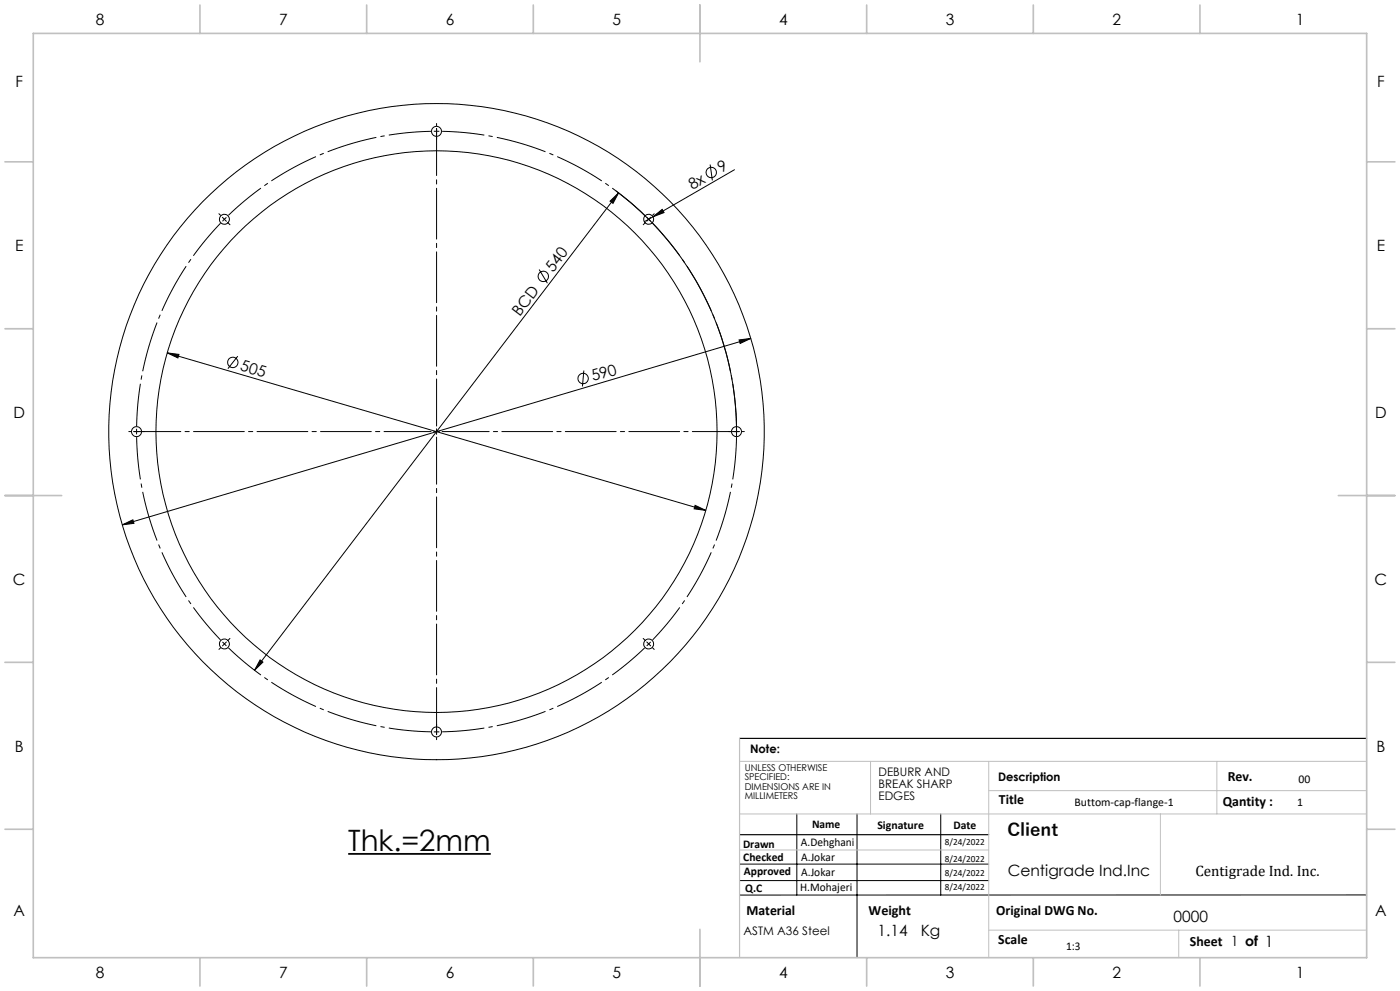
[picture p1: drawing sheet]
<svg xmlns="http://www.w3.org/2000/svg" width="420mm" height="297mm" viewBox="0 0 420 297" stroke-linecap="round" stroke-linejoin="round" font-family="sans-serif">
<g fill="none" stroke="#000" stroke-width=".3">
<path d="M184.8 57.2a90.2 90.2 0 0 1 36.1 73.5M185.6 57.8l-109.3 143.1M213 49.3l.7 4.8M220.3 50.9l-24.4 14.1M66.7 65.1l1.2 1.2M67.9 65.1l-1.2 1.2M183 60.3l2.6-2.5-1.7 3.2zM195.9 65l2.7-2.2 .6 .9zM195.9 65l-2.6 1.5M161.7 80.8l2.5 4.1M50.2 105.8l161.5 47.2M50.2 105.8l3.5 .4-.3 1.1z"/>
<path d="M71.3 106.7l-2.9 3.8M175.2 111.1l-.5 4.7M221.7 101.9l3.5-.5-3.2 1.5zM225.2 101.4l-188.5 55.9M36.7 157.3l3.2-1.5 .3 1zM208.5 151.4l3.2 1.6-3.5-.5zM78 197.8l.9 .6-2.6 2.5zM221.9 259h74.7M239 243.9v24.3M257.1 243.9v43.1M282.2 243.9v24.3M221.9 263.9h74.7"/>
<path d="M410 268.2h-188.1"/>
<circle cx="131" cy="39.4" r="1.5"/>
<circle cx="213.4" cy="51.7" r="1.56"/>
<circle cx="67.3" cy="65.7" r="1.5"/>
<circle cx="194.6" cy="65.7" r="1.5"/>
<circle cx="163" cy="82.8" r="1.55"/>
<circle cx="69.8" cy="108.6" r="1.55"/>
<circle cx="174.9" cy="113.4" r="1.56"/>
<circle cx="40.9" cy="129.3" r="1.5"/>
<circle cx="130.9" cy="129.4" r="98.3"/>
<circle cx="131" cy="129.4" r="84.2"/>
<circle cx="221" cy="129.4" r="1.5"/>
<circle cx="67.3" cy="193" r="1.5"/>
<circle cx="194.6" cy="193" r="1.5"/>
<circle cx="130.9" cy="219.4" r="1.5"/>
</g>
<path d="M104.5 255.9h42.7" fill="none" stroke="#000" stroke-width=".53"/>
<g fill="none" stroke="#000" stroke-width=".3" stroke-dasharray="15.2 1.3 1.3 1.3" stroke-linecap="butt">
<path d="M131 39.3h-.9M131 39.3h.8M194.6 65.7l-.6-.6M194.6 65.7l.6 .6M41 129.3v.9M41 129.3v-.8M221 129.3v-.8M221 129.3v.9M67.3 193l.6 .6M67.3 193l-.6-.6M194.6 193l.6-.6M194.6 193l-.6 .6"/>
<path d="M131 219.3h.8M131 219.3h-.9"/>
</g>
<path d="M129.3 39.4a90 90 0 0 0-60.8 25.1M66.2 66.9a90 90 0 0 0-25.2 60.8M193.4 64.5a90 90 0 0 0-60.8-25.1M41 131a90 90 0 0 0 25.2 60.8M221 127.7a90 90 0 0 0-25.2-60.8M68.5 194.1a90 90 0 0 0 60.8 25.2M195.8 191.8a90 90 0 0 0 25.2-60.8M132.6 219.3a90 90 0 0 0 60.8-25.2" fill="none" stroke="#000" stroke-width=".3" stroke-dasharray="15.2 1.3 1.3 1.3" stroke-dashoffset="2.5" stroke-linecap="butt"/>
<g fill="none" stroke="#000" stroke-width=".3" stroke-dasharray="15.2 1.3 1.3 1.3">
<path d="M131 39.3v-.8M131 39.3v.9M131 37.7v-.7M131 41v.7M66.2 64.5l-.5-.4M68.5 66.9l.5 .5M193.4 66.9l-.4 .5M194.6 65.7l.6-.6M194.6 65.7l-.6 .6M195.8 64.5l.5-.4M39.3 129.3h-.7M41 129.3h-.9"/>
<path d="M41 129.3h.8M42.6 129.3h.7M131 129.3v-.8M131 129.3h-.9M131 129.3v.9M131 129.3h.8M219.3 129.3h-.7M221 129.3h.8M221 129.3h-.9M222.6 129.3h.7M66.2 194.2l-.5 .4M67.3 193l-.6 .6"/>
<path d="M67.3 193l.6-.6M68.5 191.8l.5-.5M193.4 191.8l-.4-.5M194.6 193l.6 .6M194.6 193l-.6-.6M195.8 194.2l.5 .4M131 219.3v.9M131 219.3v-.8M131 217.7v-.7M131 221v.7"/>
</g>
<path d="M129.3 129.3h-89.2M131 127.7v-89.2M131 131v89.2M132.6 129.3h89.2" fill="none" stroke="#000" stroke-width=".3" stroke-dasharray="15.2 1.3 1.3 1.3" stroke-dashoffset="1.1"/>
<path d="M221.9 221.3h188.1M221.9 250.2h74.7" fill="none" stroke="#000" stroke-width=".35"/>
<path d="M221.9 228.2h188.1M261.2 228.2v15.7M296.6 228.2v58.8M296.6 237h113.4M365.1 228.2v15.7M221.9 243.9h188.1M221.9 254.7h74.7M348.1 243.9v24.3M296.6 278.8h113.4M353.6 278.8v8.2" fill="none" stroke="#c0c0c0" stroke-width=".3"/>
<path d="M221.9 221.3v65.7" fill="none" stroke="#c0c0c0" stroke-width=".35"/>
<g fill="none" stroke="#c0c0c0" stroke-width=".5">
<path d="M10 10h400v277h-400zM60 1.5v8.5M110 1.5v8.5M160 1.5v8.5M210 1.5v17M260 1.5v8.5M310 1.5v8.5M360 1.5v8.5M1.5 48.5h8.5M410 48.5h8.5M1.5 98.5h8.5M410 98.5h8.5"/>
<path d="M1.5 148.5h17M401.5 148.5h17M1.5 198.5h8.5M410 198.5h8.5M1.5 248.5h8.5M410 248.5h8.5M210 278.5v17M60 287v8.5M110 287v8.5M160 287v8.5M260 287v8.5M310 287v8.5"/>
<path d="M360 287v8.5"/>
</g>
<g fill="#000">
<path d="M195.9 65l2.7-2.2 .6 .9z"/>
<path d="M36.7 157.3l3.5-.5-.3-1zM221.7 101.9l.3 1 3.2-1.5z"/>
<path d="M208.5 151.4l-.3 1.1 3.5 .5zM50.2 105.8l3.2 1.5 .3-1.1z"/>
<path d="M78 197.8l-1.7 3.1 2.6-2.5zM183 60.3l.9 .7 1.7-3.2z"/>
</g>
<text font-size="8.8" x="104.5" y="254.9">Thk.=2mm</text>
<text font-size="5.3" x="302.2" y="250.7">Client</text>
<g font-size="4.7">
<text x="28.7" y="7.6">8</text>
<text x="83.7" y="7.6">7</text>
<text x="133.7" y="7.6">6</text>
<text x="183.7" y="7.6">5</text>
<text x="233.7" y="7.6">4</text>
<text x="283.7" y="7.6">3</text>
<text x="333.7" y="7.6">2</text>
<text x="388.7" y="7.6">1</text>
<text x="4.6" y="26.1">F</text>
<text x="413.1" y="26.1">F</text>
<text x="216.5" y="51.9" transform="rotate(-30 216.5 51.9)">9</text>
<text x="207.7" y="56.9" transform="rotate(-30 207.7 56.9)">8x</text>
<text x="4.5" y="75.3">E</text>
<text x="413" y="75.3">E</text>
<text x="165.9" y="81.8" transform="rotate(-53 165.9 81.8)">540</text>
<text x="155.9" y="94.9" transform="rotate(-53 155.9 94.9)">BCD</text>
<text x="71.8" y="111" transform="rotate(16 71.8 111)">505</text>
<text x="177.9" y="114.3" transform="rotate(-17 177.9 114.3)">590</text>
<text x="4" y="125.3">D</text>
<text x="412.5" y="125.3">D</text>
<text x="3.9" y="175.3">C</text>
<text x="412.4" y="175.3">C</text>
<text x="4.4" y="225.3">B</text>
<text x="412.9" y="225.3">B</text>
<text x="302.3" y="262.6">Centigrade Ind.Inc</text>
<text x="4" y="274.6">A</text>
<text x="412.5" y="274.6">A</text>
<text x="263.3" y="280.5">1.14</text>
<text x="276.2" y="280.5">Kg</text>
<text x="352.1" y="276.4">0000</text>
<text x="28.7" y="293.1">8</text>
<text x="83.7" y="293.1">7</text>
<text x="133.7" y="293.1">6</text>
<text x="183.7" y="293.1">5</text>
<text x="233.7" y="293.1">4</text>
<text x="283.7" y="293.1">3</text>
<text x="333.7" y="293.1">2</text>
<text x="388.7" y="293.1">1</text>
</g>
<text font-size="4.5" x="358.6" y="262.6">Centigrade Ind. Inc.</text>
<g font-size="4.2">
<text x="368.3" y="234.1">Rev.</text>
<text x="299.7" y="240.9">Title</text>
<text x="366.8" y="241.6">Qantity :</text>
<text x="223.9" y="274.2">Material</text>
<text x="260.6" y="274.2">Weight</text>
<text x="298.9" y="274.2">Original DWG No.</text>
<text x="299.5" y="282.8">Scale</text>
<text x="357" y="283.6">Sheet 1 of 1</text>
</g>
<g font-size="3.5">
<text x="225" y="225.7">Note:</text>
<text x="263.6" y="232.6">DEBURR AND</text>
<text x="263.6" y="236.1">BREAK SHARP</text>
<text x="263.6" y="239.7">EDGES</text>
<text x="299.4" y="234.1">Description</text>
<text x="389.6" y="234.7">00</text>
<text x="322.4" y="241.6">Buttom-cap-flange-1</text>
<text x="389.2" y="241.6">1</text>
<text x="243.6" y="248.1">Name</text>
<text x="263.2" y="248.5">Signature</text>
<text x="286" y="248.5">Date</text>
<text x="222.9" y="254">Drawn</text>
<text x="240.3" y="253.6">A.Dehghani</text>
<text x="240.4" y="257.9">A.Jokar</text>
<text x="223" y="258.1">Checked</text>
<text x="223.2" y="262.1">Approved</text>
<text x="240.4" y="262.4">A.Jokar</text>
<text x="223.6" y="267.4">Q.C</text>
<text x="240.1" y="267.1">H.Mohajeri</text>
<text x="223.1" y="280.2">ASTM A36 Steel</text>
<text x="319.8" y="284.6">1:3</text>
</g>
<g font-size="2.8">
<text x="223.4" y="231">UNLESS OTHERWISE</text>
<text x="223.4" y="233.8">SPECIFIED:</text>
<text x="223.4" y="236.7">DIMENSIONS ARE IN</text>
<text x="223.4" y="239.5">MILLIMETERS</text>
<text x="283.5" y="253.2">8/24/2022</text>
<text x="283.5" y="258.4">8/24/2022</text>
<text x="283.5" y="262.7">8/24/2022</text>
<text x="283.5" y="266.6">8/24/2022</text>
</g>
</svg>
